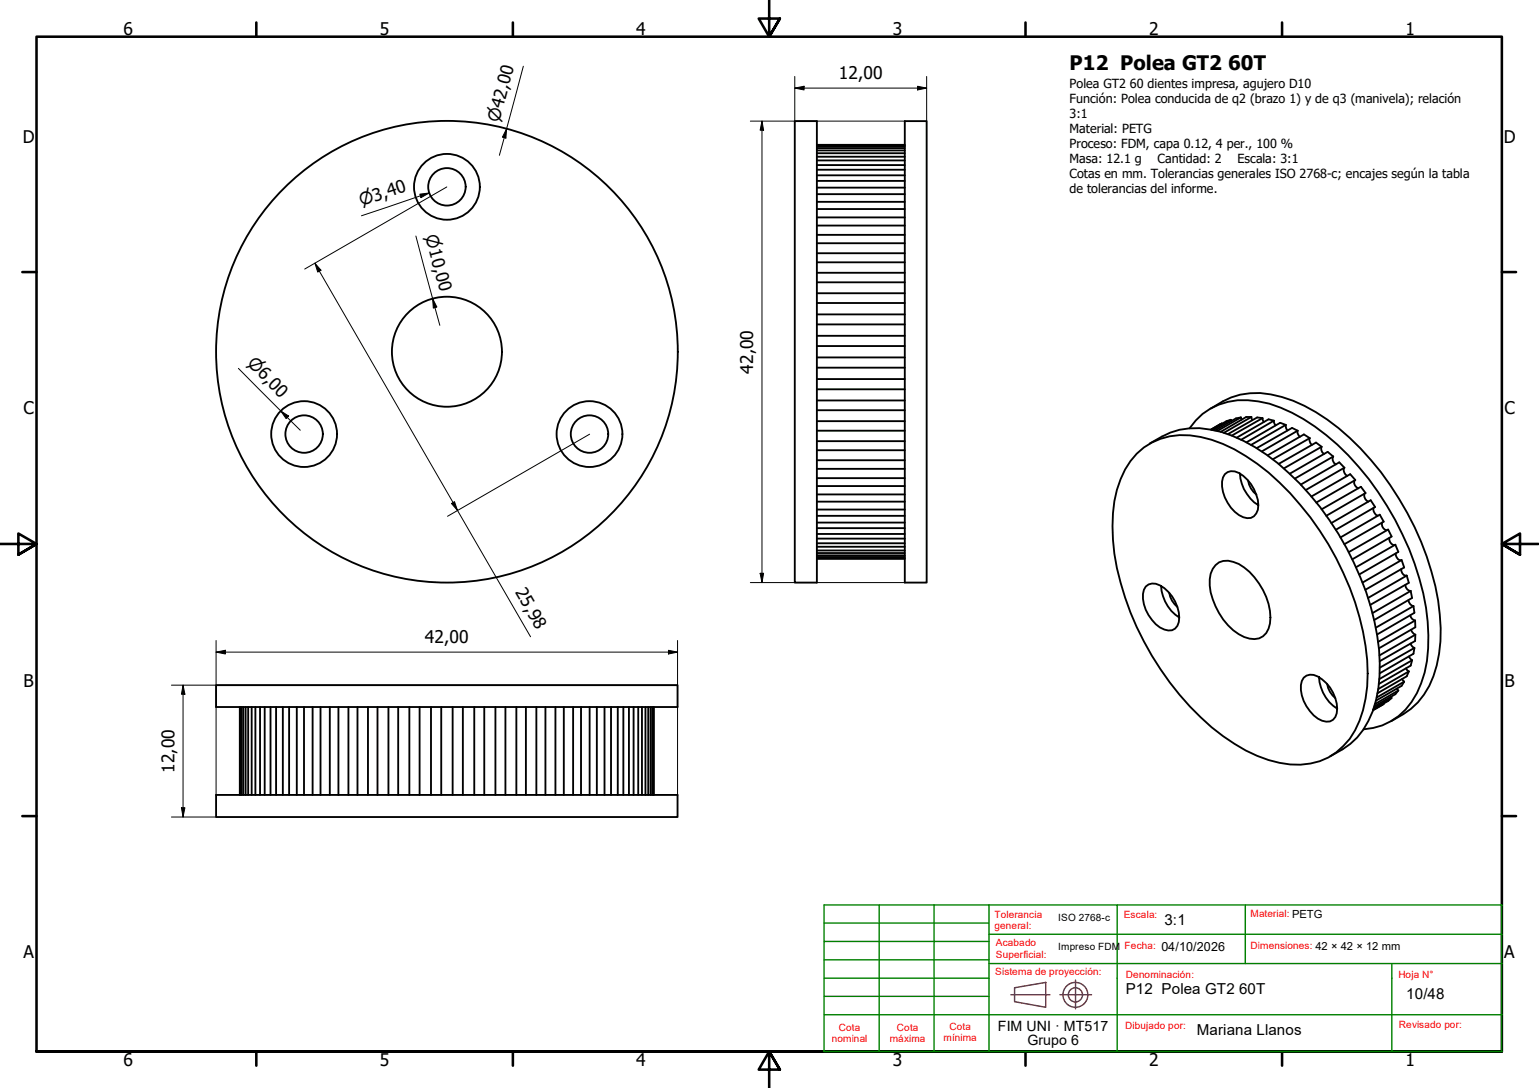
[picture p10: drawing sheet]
<svg xmlns="http://www.w3.org/2000/svg" width="420mm" height="297mm" viewBox="0 0 420 297" stroke-linecap="round" stroke-linejoin="round" font-family="sans-serif">
<!-- layer: Visible (ISO) -->
<g fill="none" stroke="#000" stroke-width=".51">
<path d="M217 33.1h6v126h-6zM223 40h24M223 39.7h24M223 39.5h24M247 33.1h6v126h-6zM223 55.1h24M223 53h24M223 47.9h24M223 46.3h24M223 42.8h24M223 41.8h24M223 41.1h24"/>
<path d="M223 40.4h24M223 45.1h24M223 43.8h24M223 51.2h24M223 49.4h24M223 59.4h24M223 57.1h24M223 74.5h24M223 71.6h24M223 64.1h24M223 61.6h24M223 69.1h24"/>
<path d="M223 66.4h24M223 77.1h24M223 97.6h24M223 94.5h24M223 85.8h24M223 82.7h24M223 80.1h24M223 91.7h24M223 88.6h24M223 117.6h24M223 109.3h24M223 106.3h24"/>
<path d="M223 103.5h24M223 100.4h24M223 115h24M223 112h24M324.7 117a17.9 17.9 0 0 1 18.8-7.4 41.4 41.4 0 0 1 18.6 9.2 80.9 80.9 0 0 1 27.2 47.1 42 42 0 0 1-1.3 20.6 17.7 17.7 0 0 1-15.8 12.6M330.5 111.6a20.6 20.6 0 0 1 19.4-3.2 53 53 0 0 1 24.4 17.2 80.7 80.7 0 0 1 18.3 38.3 39.4 39.4 0 0 1-2.4 23.3 18.6 18.6 0 0 1-7.1 7.8l-3.3 1.9M330.6 117.3l3-1.7zM333.6 115.6v.1M336 114.6l-1.2 .4-4 2.3M336 114.6l-4.8 2.8M336 114.6l.2 .3M338.8 114l-6.4 3.7"/>
<path d="M338.8 114l.2 .6M338.8 114l-1.4 .2-5.7 3.3M341.6 113.8l.3 .9M341.6 113.8h-1.4l-7 4.1M341.6 113.8l-7.5 4.4M344.7 114.2l.3 1M344.7 114.2l-8.4 4.7M344.7 114.2l-1.5-.2-8 4.5M347.8 114.9v.4l.4 .8M347.8 114.9l-1.5-.4-8.7 5M347.8 114.9l-9 5.2M351 116l.2 1 .3 .5"/>
<path d="M351 116l-9.4 5.5M351 116l-1.5-.6-9.2 5.4M354.3 117.6l-.1 .6 .6 1.1M354.3 117.6l-1.6-.8-9.6 5.6M354.3 117.6l-9.8 5.6M357.6 119.6a1.87 1.87 0 0 0 .5 1.9M357.6 119.6l-10.1 5.8M357.6 119.6l-1.6-1-9.9 5.7M223 139.1h24M223 137h24M223 130.5h24M223 128h24"/>
<path d="M223 120.4h24M223 125.7h24M223 122.9h24M223 135h24M223 132.7h24M310.3 123.9a18.4 18.4 0 0 1 17.5-4.6 42.8 42.8 0 0 1 18.5 9.7 79.5 79.5 0 0 1 27 51.2 35.5 35.5 0 0 1-3.3 19.2 17.4 17.4 0 0 1-17.8 9.3 37.4 37.4 0 0 1-18.3-7.7 79.7 79.7 0 0 1-29.7-49.8 40.5 40.5 0 0 1 1.7-20.4l1.2-2.6 1.5-2.3zM313.9 121.1a21.6 21.6 0 0 1 13.6-4.2 36.4 36.4 0 0 1 18.3 7.2 78.9 78.9 0 0 1 30.7 53.2 35.4 35.4 0 0 1-2.9 19.5 18 18 0 0 1-7.1 7.8l-3.3 1.9M338.5 129.3a10.7 10.7 0 0 0 5 8.6 2.95 2.95 0 0 1-1 2.9 2.95 2.95 0 0 1-3.1 .4 10.2 10.2 0 0 1-5.5-10.8 2.82 2.82 0 0 1 4.4-1.3 10.9 10.9 0 0 1 5.2 8.8M340.7 131.2a6 6 0 0 0 2.3 3.9M358 135.6l10.6-6.1 1.4 1.5-10.7 6.2M360.8 122a1.67 1.67 0 0 0 .6 1.9M360.8 122l-1.5-1.2-10.2 5.9"/>
<path d="M360.8 139.1l10.7-6.2 1.3 1.7-10.7 6.2M360.8 122l-10.3 5.9M364 124.6a1.63 1.63 0 0 0 .7 2.2M364 124.6l-10.5 6.1M364 124.6l-1.5-1.2-10.4 5.9M367 127.7a1.6 1.6 0 0 0 .8 2.2M367 127.7l-1.4-1.5-10.5 6.1M367 127.7l-10.5 6.1M369.9 131.1a1.54 1.54 0 0 0 .9 2.2M372.6 134.7a1.75 1.75 0 0 0 1 2.3M375 138.6a1.73 1.73 0 0 0 1.2 2.2M223 152.4h24"/>
<path d="M223 152.1h24M223 150.3h24M223 149.3h24M223 145.8h24M223 144.2h24M223 142.7h24M223 140.8h24M223 148.3h24M223 147.1h24M223 151.6h24M223 151h24M223 152.6h24"/>
<path d="M317 159.9a10.9 10.9 0 0 0 4.9 8.7 3 3 0 0 1-2.9 3.5 8.7 8.7 0 0 1-6.2-5.6 7 7 0 0 1 0-6.4 3.1 3.1 0 0 1 3.9-.3 10.5 10.5 0 0 1 5.2 8.8M331.9 154.3a4.4 4.4 0 0 1 4.8-.9 15.1 15.1 0 0 1 8.1 7.7 13.7 13.7 0 0 1 1.5 10.5 4.2 4.2 0 0 1-5.2 2.8 14.4 14.4 0 0 1-9.2-8.9 11.7 11.7 0 0 1-.8-10.2zM363.5 142.8l10.7-6.2 1.2 1.8-10.7 6.2M366 146.7l10.7-6.2 1.1 1.9-10.8 6.2M368.2 150.7l10.8-6.1 .9 1.9-10.7 6.2M370.2 154.9l10.7-6.2 .9 2-10.7 6.1M372 159.1l10.7-6.2 .6 2-10.6 6.1M377.3 142.7a1.69 1.69 0 0 0 1.3 2.1M379.3 146.9a1.75 1.75 0 0 0 1.4 1.9M381.1 151.1a1.68 1.68 0 0 0 1.4 1.9M382.5 155.4a1.61 1.61 0 0 0 1.5 1.7M383.7 159.7a1.64 1.64 0 0 0 1.4 1.6"/>
<path d="M384 157.1l-10.5 6.1M384 157.1l.6 2-10.5 6M319.2 161.8a6.2 6.2 0 0 0 2.2 3.9M384.5 163.9a1.84 1.84 0 0 0 1.4 1.6M384.6 179.2l.9 1.1M385 168a1.74 1.74 0 0 0 1.3 1.4M385.1 175.7l.6 .9 .4 .3M385.1 161.3l.4 1.9-10.3 6.1M385.1 161.3l-10.4 6.1M385.2 171.9l.8 1.1 .4 .3M385.9 165.5l-10.3 5.9M385.9 165.5l.2 1.8-10.1 5.9"/>
<path d="M386.1 176.9l-.2 1.6-9.2 5.3M386.1 176.9l-9.4 5.4M386.3 169.4l.1 1.8-10 5.8M386.3 169.4l-10.1 5.8M386.4 173.3l-9.8 5.6M386.4 173.3l-.1 1.7-9.6 5.5M59 187.1h126v5.9h-126zM65.5 193v24M65.7 193v24M66 193v24M66.4 193v24M67.1 193v24"/>
<path d="M67.8 193v24M68.7 193v24M69.7 193v24M71 193v24M72.3 193v24M73.9 193v24M75.4 193v24M77.2 193v24M78.9 193v24M81 193v24M83 193v24M85.3 193v24"/>
<path d="M87.5 193v24M90 193v24M92.4 193v24M95.1 193v24M97.6 193v24M100.5 193v24M103.1 193v24M106 193v24M108.7 193v24M111.8 193v24M114.6 193v24M117.7 193v24"/>
<path d="M120.5 193v24M123.6 193v24M126.4 193v24M129.5 193v24M132.2 193v24M135.3 193v24M138 193v24M141 193v24M143.6 193v24M146.4 193v24M148.9 193v24M151.6 193v24"/>
<path d="M153.9 193v24M156.5 193v24M158.6 193v24M161 193v24M162.9 193v24M165 193v24M166.8 193v24M168.7 193v24M170.2 193v24M171.7 193v24M173 193v24M174.2 193v24"/>
<path d="M175.3 193v24M176.2 193v24M177 193v24M177.6 193v24M178.1 193v24M178.4 193v24M178.5 193v24M360.1 184.8a10.9 10.9 0 0 0 5 8.7 3 3 0 0 1-3 3.5 8.7 8.7 0 0 1-6.2-5.6 7 7 0 0 1 0-6.4 3.1 3.1 0 0 1 3.9-.3 10.5 10.5 0 0 1 5.3 8.8M362.3 186.7a6.2 6.2 0 0 0 2.3 3.9M377.7 192.1l.1 .1-3 1.7M377.8 192.2l-3 1.7M379.7 190.2l.2 .3-4.9 2.8"/>
<path d="M379.9 190.5l-.9 .9-4.1 2.3M381.3 188l.5 .5-6.4 3.7M381.8 188.5l-.9 1-5.7 3.3M382.8 185.4l.5 .7M383.3 186.1l-7.4 4.3M383.3 186.1l-.6 1.1-7.1 4.1M383.9 182.5l.7 .8M384.6 183.3l-.6 1.3-8 4.7M384.6 183.3l-8.4 4.8M385.5 180.3l-8.9 5.1M385.5 180.3l-.4 1.4-8.7 5M59 217h126v6.1h-126z"/>
<circle cx="122" cy="51" r="9"/>
<circle cx="122" cy="51" r="5.1"/>
<circle cx="122" cy="96" r="63"/>
<circle cx="122" cy="96" r="15"/>
<circle cx="83" cy="118.5" r="9"/>
<circle cx="83" cy="118.5" r="5.1"/>
<circle cx="160.9" cy="118.5" r="9"/>
<circle cx="160.9" cy="118.5" r="5.1"/>
</g>
<!-- layer: Borde (ISO) -->
<g fill="none" stroke="#000" stroke-width=".7">
<path d="M70 6.1v3.9M140 6.1v3.9M210 0v10l-2.9-4.9h5.8l-2.9 4.9 2.9-4.9M280 6.1v3.9M350 6.1v3.9M6.1 74.3h3.9M410 74.3h3.9M0 148.5h10l-5-2.8v5.7l5-2.9-5 2.9M420 148.5h-10l5-2.8v5.7l-5-2.9 5 2.9M6.1 222.8h3.9M410 222.8h3.9M10 287.1v-277.1h400v277.1h-400h400"/>
<path d="M70 287.1v3.8M140 287.1v3.8M212.9 292l-2.9-4.9 2.9 4.9h-5.8l2.9-4.9v9.9M280 287.1v3.8M350 287.1v3.8"/>
</g>
<g fill="none" stroke="#800040" stroke-width=".38">
<path d="M276 271.6h10.6M277 269.7l8.5-1.5v6.8l-8.5-1.5zM289.4 271.6h8.6M293.6 267.6v7.8"/>
<circle cx="293.6" cy="271.6" r="3.4"/>
<circle cx="293.6" cy="271.6" r="1.94"/>
</g>
<g fill="none" stroke="#008000" stroke-width=".38">
<path d="M225 257h45M225 252h45M240 247.1v40h30M255 247.1v40M270 247.1h35v40M270 255.1h140M305 247.1h35M225 277h185M225 272h45M225 267.1h45M225 262.1h45M270 263.1h140"/>
<path d="M340 263.1v-16h70v40h-140M380 263.1v24M225 287.1v-40h45v40"/>
</g>
<path d="M225 287.1h15" fill="none" stroke="#008000" stroke-width=".51"/>
<!-- layer: Cota (ISO) -->
<g fill="none" stroke="#000" stroke-width=".27">
<path d="M142.9 18.1l-6.6 24.3M138.3 35.2l-.2 2.5-.9-.2zM204.9 33.1h42.1M208 33.1l.5 2.4h-1zM208 33.1v126M217 24.1l2.5-.6v1.1zM217 24.1h36M217 20.9v12.2M250.5 23.5l2.5 .6-2.5 .5zM253 20.9v12.2M114.6 53l2.6-.3-2.3 1.3zM117.2 52.7l-18.5 6.2"/>
<path d="M122 51l-38.8 22.5M86 71.9l1.6 1.9-.9 .5zM86 71.9l58.8 101.9M113.5 64.4l6.6 24.4M118.1 81.5l1.2 2.3-1 .3zM65.1 100.6l16.9 16.9M76.6 112.2l2.2 1.4-.7 .7zM161 118.5l-38.8 22.5M123.3 137.5l.8-.5 .8 2.4zM204.9 159.1h42.1M207.5 156.5h1l-.5 2.6zM59 178l2.5-.5v1z"/>
<path d="M59 178h126M59 174.9v42.1M182.5 177.5l2.5 .5-2.5 .5zM185 174.9v42.1M46.8 187.1h138.2M50 187.1l.5 2.4h-1zM50 187.1v36M46.8 223.1h12.2M49.5 220.5h1l-.5 2.6z"/>
</g>
<g fill="#000">
<path d="M138.3 35.2l-.2 2.5-.9-.2zM208 33.1l.5 2.4h-1zM217 24.1l2.5-.6v1.1zM250.5 23.5l2.5 .6-2.5 .5zM114.6 53l2.6-.3-2.3 1.3zM86 71.9l1.6 1.9-.9 .5zM118.1 81.5l1.2 2.3-1 .3zM76.6 112.2l2.2 1.4-.7 .7zM123.3 137.5l.8-.5 .8 2.4zM207.5 156.5h1l-.5 2.6zM59 178l2.5-.5v1zM182.5 177.5l2.5 .5-2.5 .5z"/>
<path d="M50 187.1l.5 2.4h-1zM49.5 220.5h1l-.5 2.6z"/>
</g>
<g font-size="5.5">
<text x="292" y="19.2">P12 Polea GT2</text>
<text x="335.3" y="19.2">60T</text>
</g>
<g font-size="4.8">
<text x="33.7" y="9.6">6</text>
<text x="103.7" y="9.6">5</text>
<text x="173.7" y="9.6">4</text>
<text x="243.7" y="9.6">3</text>
<text x="313.7" y="9.6">2</text>
<text x="383.7" y="9.6">1</text>
<text x="229" y="21.6">12,00</text>
<text x="6.2" y="38.9">D</text>
<text x="410.5" y="38.9">D</text>
<text x="205.6" y="102" transform="rotate(-90 205.6 102)">42,00</text>
<text x="6.4" y="113.1">C</text>
<text x="410.7" y="113.1">C</text>
<text x="140.6" y="161.7" transform="rotate(60 140.6 161.7)">25,98</text>
<text x="116" y="175.6">42,00</text>
<text x="6.4" y="187.4">B</text>
<text x="410.7" y="187.4">B</text>
<text x="47.6" y="211" transform="rotate(-90 47.6 211)">12,00</text>
<text x="6.4" y="261.7">A</text>
<text x="410.7" y="261.7">A</text>
<text x="33.7" y="290.9">6</text>
<text x="103.7" y="290.9">5</text>
<text x="173.7" y="290.9">4</text>
<text x="243.7" y="290.9">3</text>
<text x="313.7" y="290.9">2</text>
<text x="383.7" y="290.9">1</text>
</g>
<g font-size="4.6">
<text x="136.3" y="33.5" transform="rotate(-75 136.3 33.5)">⌀42,00</text>
<text x="98.7" y="56.4" transform="rotate(-19 98.7 56.4)">⌀3,40</text>
<text x="116.1" y="64.6" transform="rotate(75 116.1 64.6)">⌀10,00</text>
<text x="67.3" y="99.4" transform="rotate(45 67.3 99.4)">⌀6,00</text>
</g>
<g font-size="4.1">
<text x="317.9" y="252.7">3:1</text>
<text x="307.3" y="271.5">P12 Polea GT2</text>
<text x="338.3" y="271.5">60T</text>
<text x="383.9" y="272.8">10/48</text>
<text x="326.7" y="282.6">Mariana Llanos</text>
</g>
<g font-size="3.9">
<text x="272.4" y="281.4">FIM UNI · MT517</text>
<text x="280.5" y="285.3">Grupo 6</text>
</g>
<g font-size="3.4">
<text x="292" y="23.9">Polea GT2</text>
<text x="308.5" y="23.9">60 dientes impresa, agujero D10</text>
<text x="292" y="28.1">Función: Polea conducida de q2 (brazo 1) y de q3 (manivela); relación</text>
<text x="292" y="32.1">3:1</text>
<text x="292" y="36.2">Material: PETG</text>
<text x="292" y="40.4">Proceso: FDM, capa 0.12, 4 per., 100 %</text>
<text x="292" y="44.5">Masa: 12.1 g</text>
<text x="316" y="44.5">Cantidad: 2</text>
<text x="337.8" y="44.5">Escala: 3:1</text>
<text x="292" y="48.6">Cotas en mm. Tolerancias generales ISO 2768-c; encajes según la tabla</text>
<text x="292" y="52.8">de tolerancias del informe.</text>
<text x="317.1" y="259.7">04/10/2026</text>
</g>
<g font-size="2.7" fill="#f00">
<text x="271.5" y="250.5">Tolerancia</text>
<text x="306.8" y="250.7">Escala:</text>
<text x="341.4" y="250.4">Material: PETG</text>
<text x="271.5" y="253.7">general:</text>
<text x="271.9" y="258.4">Acabado</text>
<text x="271.9" y="261.5">Superficial:</text>
<text x="307" y="259.1">Fecha:</text>
<text x="341.4" y="259">Dimensiones: 42 × 42 × 12 mm</text>
<text x="271.7" y="266.3">Sistema de proyección:</text>
<text x="307.3" y="267.1">Denominación:</text>
<text x="381.8" y="267.1">Hoja N°</text>
<text x="229" y="281.5">Cota</text>
<text x="244.9" y="281.5">Cota</text>
<text x="259.2" y="281.1">Cota</text>
<text x="307.1" y="281">Dibujado por:</text>
<text x="381.9" y="280.7">Revisado por:</text>
<text x="227.1" y="284.6">nominal</text>
<text x="243" y="284.6">máxima</text>
<text x="257.6" y="284.3">mínima</text>
</g>
<g font-size="2.7">
<text x="288.9" y="251.4">ISO 2768-c</text>
<text x="288.9" y="259.3">Impreso FDM</text>
</g>
</svg>
